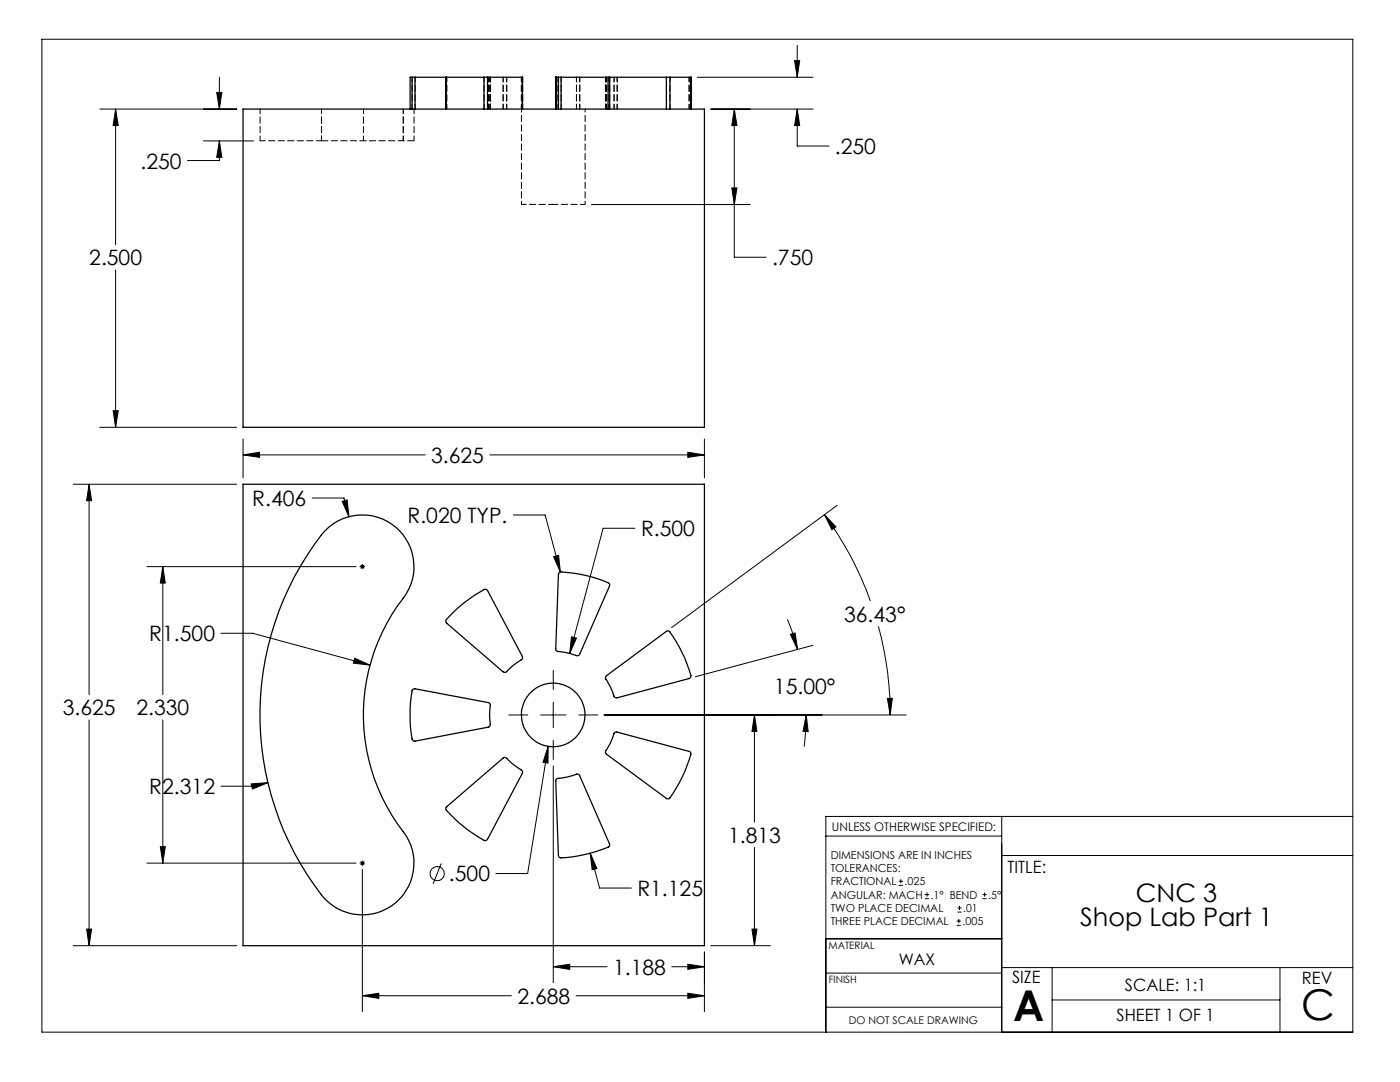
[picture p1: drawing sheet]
<svg xmlns="http://www.w3.org/2000/svg" width="279mm" height="216mm" viewBox="0 0 279 216" stroke-linecap="round" stroke-linejoin="round" font-family="sans-serif">
<g fill="none" stroke="#000" stroke-width=".2">
<path d="M8.4 7.8h261.6v198.2h-261.6zM43.3 18.5h1l-.5 3.3zM43.8 15.4v6.4M139.2 15.4h23.1M158.6 12.1h1l-.5 3.3zM159.1 9.1v6.3M19.9 21.8h27.3M23.1 21.8v27M23.1 21.8l.5 3.2h-1zM40.6 28.1h10M43.8 28.1v3.9h-6.4M43.8 28.1l.5 3.3h-1z"/>
<path d="M141.9 21.8h20.4M146.1 37.5h1l-.6 3.3zM146.5 21.8v29.5h6.4M146.5 21.8l.6 3.2h-1zM159.1 21.8v7.3h6.4M159.1 21.8l.5 3.2h-1zM23.1 53.9v31.4M118 40.8h31.7M14.6 96.6h32.6M17.8 96.6v42M17.8 96.6l.5 3.3h-1zM19.9 85.3h27.3"/>
<path d="M22.6 82h1l-.5 3.3zM48.5 87.6v7.8M48.5 90.8h36.3M48.5 90.8l3.3-.6v1.1zM62.3 99.4h6.4l.9 3.7M97.8 90.8h42.8M137.3 90.2l3.3 .6-3.3 .5zM140.6 87.6v7.8M29.3 113.1h41.7M32.5 113.1v25.5M32.5 113.1l.5 3.2h-1zM68.3 100l1-.2 .3 3.3z"/>
<path d="M71.8 113.1h1M72 112.7l.7 .7M72.3 112.6v1M72.7 112.7l-.7 .7M102.4 102.8h6.4l3 11.3M110.5 111.1l1-.3 .3 3.3zM126.7 105.4h-6.3l-6.7 25M164.5 102.7l2.3 2.4-.8 .6zM164.5 102.7a66.8 66.8 0 0 1 9.2 17.2M167.1 100.8l-33.1 24.4M44.1 126.4h6.3l23.4 6.3M70.8 131.3l3 1.4-3.3-.4z"/>
<path d="M110.4 133.8v3.8M114.1 127.1l.9 .2-1.3 3.1zM157.2 123.6l2 6M157.7 126.6l1-.3 .5 3.3zM162.2 128.8l-23.5 6.2M175.3 125a66.4 66.4 0 0 1 2.4 17.7M177.1 139.3h1l-.4 3.4zM17.8 143.7v45M32.5 143.7v28.5M50.1 156.4l3.4-.2-3.1 1.2zM53.5 156.2l-3.1 .7h-6.3M101.5 142.7h3.8"/>
<path d="M107.9 142.7h5.1M109.4 148.9l-4.1 25.4h-6.3M109.4 148.9v3.4l-1-.2zM110.4 152.8v43.3M110.4 140.1v5.1M110.4 147.7v3.9M115.5 142.7h3.8M120.6 142.7h60.2M150.6 142.7v21.3M150.6 142.7l.5 3.2h-1zM160.9 142.7l.4 3.3-1-.1zM160.9 142.7l-.1 3.1-.3 3.2"/>
<path d="M29.3 172.2h41.7M32 168.9h1l-.5 3.3zM71.8 172.2h1M72 171.9l.7 .7M72.3 173.5v28.4M72.3 171.7v1.1M72.7 171.9l-.7 .7M88.1 172.3l-1.7 4.1M117.8 170.3l1.9 6.9h6.3M117.8 170.3l1.3 3-.9 .3zM150.6 169.1v19.6M164.8 166.8h35.1"/>
<path d="M179.4 176.7h.8M179.4 175.9h.8M179.8 175.4v.8M184.6 179.3h.8M184.6 178.5h.8M185 178.1v.8M196.1 179.3h.8M196.1 178.5h.8M196.5 178.1v.8M199.9 170.7h70.1M199.9 162.9v43.1M270 162.9h-105.2v43.1"/>
<path d="M14.6 188.7h32.6M17.3 185.4h1l-.5 3.3zM72.3 198.7h29.8M72.3 198.7l3.3-.5v1zM110.4 192.9h10.7M110.4 192.9l3.3-.5v1zM115 198.7h25.6M134.1 192.9h6.5M137.3 192.4l3.3 .5-3.3 .5zM137.3 198.2l3.3 .5-3.3 .5zM140.6 190v11.9M141.9 188.7h11.8"/>
<path d="M150.1 185.4h1l-.5 3.3zM164.8 194.2h35.1M164.8 187.3h35.1M190.9 184.6h.9M190.9 183.8h.9M191.1 182h.8M191.1 181.2h.8M191.3 183.4v.8M191.5 180.7v.9M199.9 193.1h70.1M210 193.1v12.9M210 199.5h45.4"/>
<path d="M255.4 193.1v12.9M164.8 201h35.1"/>
<circle cx="87.3" cy="174.3" r="1.4"/>
</g>
<path d="M17.8 96.6l.5 3.3h-1zM17.3 185.4h1l-.5 3.3zM48.5 90.8l3.3-.6v1.1zM137.3 90.2l3.3 .6-3.3 .5zM68.3 100l1.3 3.1-.3-3.3zM70.8 131.3l-.3 1 3.3 .4zM50.1 156.4l.3 1 3.1-1.2zM32.5 113.1l.5 3.2h-1zM32 168.9h1l-.5 3.3zM137.3 192.4l3.3 .5-3.3 .5zM110.4 192.9l3.3-.5v1zM137.3 198.2l3.3 .5-3.3 .5zM72.3 198.7l3.3-.5v1zM110.5 111.1l1.3 3-.3-3.3zM160.9 142.7l.4 3.3-1-.1zM157.7 126.6l1-.3 .5 3.3zM177.1 139.3h1l-.4 3.4zM164.5 102.7l2.3 2.4-.8 .6zM114.1 127.1l-.4 3.3 1.3-3.1zM109.4 148.9l-1 3.2 1 .2zM150.6 142.7l.5 3.2h-1zM150.1 185.4h1l-.5 3.3zM117.8 170.3l.4 3.3 .9-.3zM22.6 82h1l-.5 3.3zM23.1 21.8l.5 3.2h-1zM43.3 18.5h1l-.5 3.3zM43.8 28.1l.5 3.3h-1zM146.1 37.5h1l-.6 3.3zM146.5 21.8l.6 3.2h-1zM158.6 12.1h1l-.5 3.3zM159.1 21.8l.5 3.2h-1z" fill="#000"/>
<g fill="none" stroke="#000" stroke-width=".25">
<path d="M82.2 15.4h.6M82.2 15.4h-.4v6.4M82.2 15.4v6.4M82.8 15.4h6.2M82.8 15.4v6.4M89 15.4h.1M89 15.4v6.4M89.1 15.4h7.5M89.1 15.4v6.4M96.6 15.4h.7M96.6 15.4v6.4M97.3 15.4h7v6.4"/>
<path d="M97.3 15.4v6.4M104.2 15.4v6.4M110.9 15.4h.1M110.9 15.4v6.4M110.9 15.4h.5M111.4 15.4h.6M111.4 15.4v6.4M112 15.4h9.4M112 15.4v6.4M121.4 15.4h.3M121.4 15.4v6.4M121.7 15.4v6.4"/>
<path d="M121.7 15.4h11.3M133 15.4h.7M133 15.4v6.4M133.7 15.4h4.2M133.7 15.4v6.4M137.9 15.4v6.4M48.5 21.8h92.1v63.5h-92.1zM48.5 96.6h92.1v92.1h-92.1zM64.8 106a10.3 10.3 0 0 1 14.2-.8 10.3 10.3 0 0 1 1.5 14.2 38.2 38.2 0 0 0 .6 47.4 10.3 10.3 0 0 1-2.9 13.9 10.3 10.3 0 0 1-14.1-2.2 58.6 58.6 0 0 1 .7-72.5zM111.6 114.3l.1-.1a23.7 23.7 0 0 1 9.9 2.3v.4l-6 13.7-.5 .2-2.3-.6-1.4-.2a.48 .48 0 0 1-.5-.5l.5-14.9zM82.4 137.6l.4-.2 14.6 2.8 .4 .2 .1 .3-.2 1.5 .2 2.4-.4 .5-14.7 2.8-.4-.2a24.5 24.5 0 0 1 0-10.1zM89.9 122.7a23.8 23.8 0 0 1 7-5.1l.4 .2 6.9 13.2a.49 .49 0 0 1-.2 .7 11.8 11.8 0 0 0-2.9 2.3l-.2 .2-.5-.1-11.3-9.8-.1-.5z"/>
<path d="M121 134.9l12-8.9 .5-.1a24.6 24.6 0 0 1 4.4 9.1l-.4 .4-14.3 3.8a.5 .5 0 0 1-.7-.3 11.7 11.7 0 0 0-1.6-3.5zM111 155.5l2.2-.5 1.9-.6 .5 .3 6 13.7a.51 .51 0 0 1-.2 .7 25.6 25.6 0 0 1-9.7 2l-.3-.4-.5-14.8zM122.7 146.2l.3-.2 14.5 3.9a.45 .45 0 0 1 .4 .6 24.6 24.6 0 0 1-4.4 8.9h-.4l-12.1-8.9-.2-.3 .1-.4a11.3 11.3 0 0 0 1.6-3.4zM89.1 161l11.3-9.7a.47 .47 0 0 1 .7 0l1.4 1.3 1.5 1 .2 .2 .1 .4-7 13.3-.4 .2a24.6 24.6 0 0 1-7.9-6.3z"/>
<circle cx="110.4" cy="142.7" r="6.4"/>
</g>
<g fill="none" stroke="#000" stroke-width=".2" stroke-dasharray="1.3 .6" stroke-dashoffset=".3">
<path d="M82.3 15.4v6.3M82.8 15.4v6.3M89 15.4v6.3M89.1 15.4v6.3M89.2 15.4v6.3M96.6 15.4v6.3M97.3 15.4v6.3M97.5 15.4v6.3M97.7 15.4v6.3M97.9 15.4v6.3M100.4 15.4v6.3M101.1 15.4v6.3"/>
<path d="M104.1 15.4v6.3M104.3 15.4v6.3M110.9 15.4v6.3M111.4 15.4v6.3M111.5 15.4v6.3M112 15.4v6.3M115 15.4v6.3M115.7 15.4v6.3M120.8 15.4v6.3M120.9 15.4v6.3M121 15.4v6.3M121.4 15.4v6.3"/>
<path d="M121.6 15.4v6.3M122.6 15.4v6.3M123.2 15.4v6.3M133 15.4v6.3M133.7 15.4v6.3M137.5 15.4v6.3M137.9 15.4v6.3M51.9 21.7v6.4M64.2 28.1v-6.4M72.5 21.7v6.4M80.5 28.1v-6.4M82.6 28.1v-6.4"/>
<path d="M97.9 21.7v-6.3M104.3 21.7v-6.3M121.7 21.7v-6.3M137.9 21.7v-6.3M104.1 40.8h6.3M110.4 40.8h6.4"/>
</g>
<path d="M64.2 28.1h18.4" fill="none" stroke="#000" stroke-width=".2" stroke-dasharray="1.3 .6"/>
<path d="M51.9 28.1h12.3" fill="none" stroke="#000" stroke-width=".2" stroke-dasharray="1.3 .6" stroke-dashoffset=".2"/>
<path d="M104.1 21.7v19.1M116.8 40.8v-19.1" fill="none" stroke="#000" stroke-width=".2" stroke-dasharray="1.3 .6" stroke-dashoffset=".6"/>
<g font-size="8.5">
<text x="202.2" y="203.7">A</text>
<text x="259.7" y="203.5">C</text>
</g>
<g font-size="5.1">
<text x="226.7" y="179.9">CNC 3</text>
<text x="215.6" y="184.8">Shop Lab Part 1</text>
</g>
<g font-size="4.2">
<text x="28" y="33.6">.250</text>
<text x="166.6" y="30.7">.250</text>
<text x="17.8" y="52.9">2.500</text>
<text x="154.1" y="52.9">.750</text>
<text x="86" y="92.3">3.625</text>
<text x="50.4" y="101">R.406</text>
<text x="81.3" y="104.4">R.020 TYP.</text>
<text x="127.9" y="107">R.500</text>
<text x="168.5" y="124.1">36.43°</text>
<text x="29.8" y="128">R1.500</text>
<text x="12.5" y="142.7">3.625</text>
<text x="27.2" y="142.7">2.330</text>
<text x="154.5" y="138.6">15.00°</text>
<text x="29.8" y="158.5">R2.312</text>
<text x="145.3" y="168.1">1.813</text>
<text x="89.6" y="175.9">.500</text>
<text x="127.2" y="178.8">R1.125</text>
<text x="122.3" y="194.5">1.188</text>
<text x="103.3" y="200.3">2.688</text>
</g>
<g font-size="3.4">
<text x="201.1" y="174.2">TITLE:</text>
<text x="202" y="196.2">SIZE</text>
<text x="224.5" y="197.8">SCALE: 1:1</text>
<text x="259.8" y="196.4">REV</text>
<text x="222.8" y="203.7">SHEET 1 OF 1</text>
</g>
<text font-size="3.2" x="179.4" y="192.6">WAX</text>
<text font-size="2.4" x="166" y="165.8">UNLESS OTHERWISE SPECIFIED:</text>
<g font-size="2.2">
<text x="165.8" y="171.4">DIMENSIONS ARE IN INCHES</text>
<text x="165.8" y="179.3">ANGULAR: MACH</text>
<text x="165.8" y="174">TOLERANCES:</text>
<text x="165.8" y="176.7">FRACTIONAL</text>
<text x="180.5" y="176.7">.025</text>
<text x="185.7" y="179.3">.1° BEND</text>
<text x="197.2" y="179.3">.5°</text>
<text x="165.8" y="184.6">THREE PLACE DECIMAL</text>
<text x="165.8" y="182">TWO PLACE DECIMAL</text>
<text x="192.1" y="184.6">.005</text>
<text x="192.2" y="182">.01</text>
</g>
<text font-size="2.1" x="169.4" y="204.3">DO NOT SCALE DRAWING</text>
<g font-size="2">
<text x="165.3" y="189.4">MATERIAL</text>
<text x="165.4" y="196.2">FINISH</text>
</g>
</svg>
